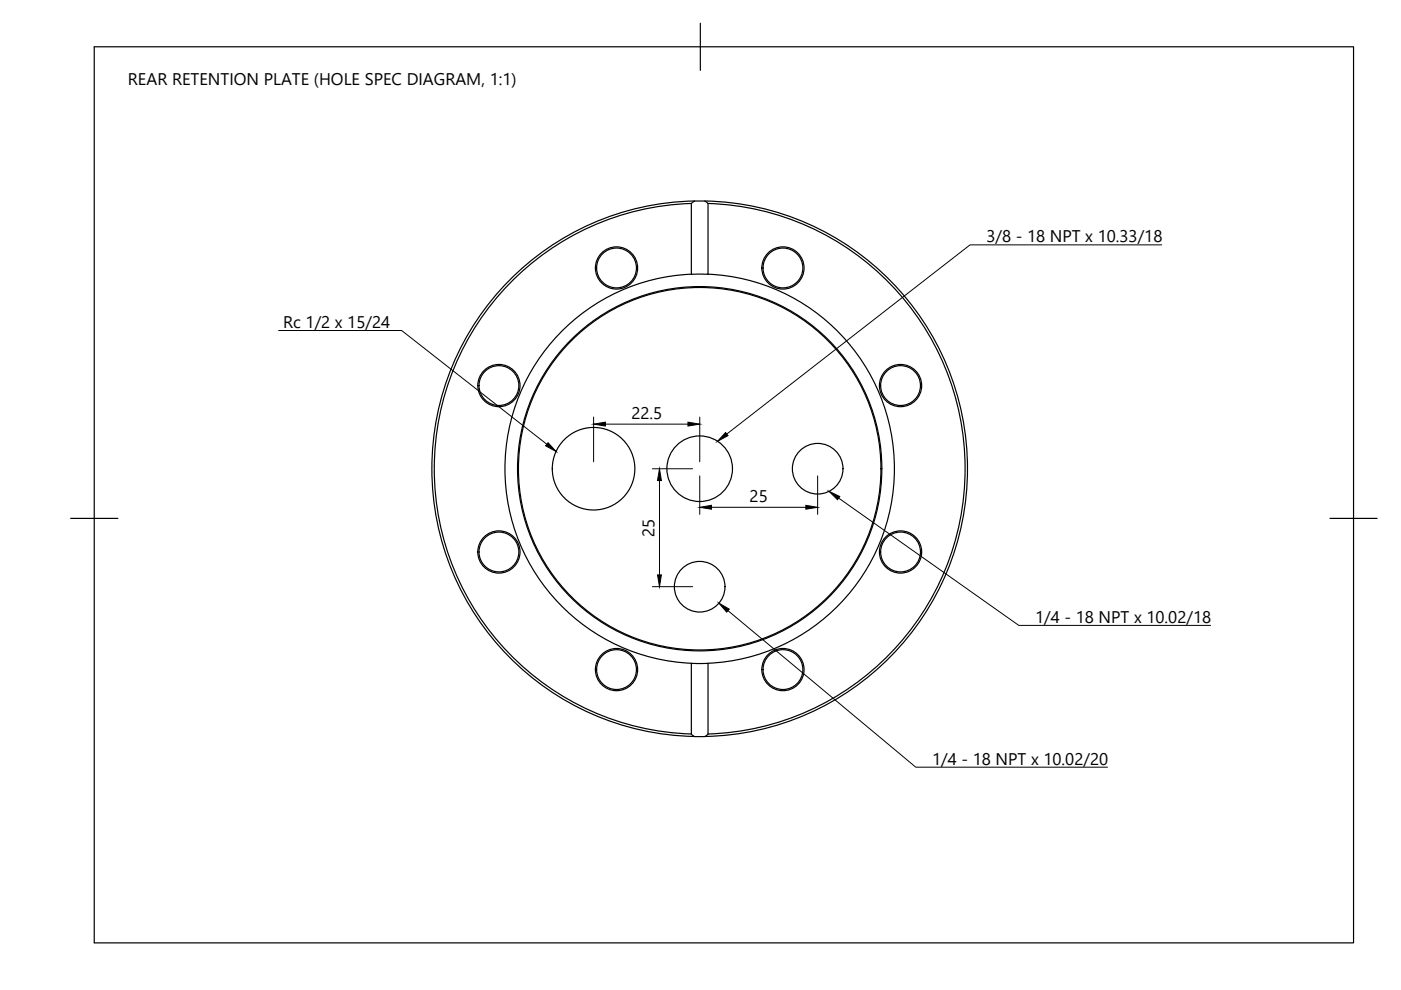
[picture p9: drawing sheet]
<svg xmlns="http://www.w3.org/2000/svg" width="297mm" height="210mm" viewBox="0 0 297 210" stroke-linecap="round" stroke-linejoin="round" font-family="sans-serif">
<!-- layer: Visible -->
<g fill="none" stroke="#000" stroke-width=".25">
<path d="M146.6 43.1a56.3 56.3 0 0 0-54.5 56.3 56.3 56.3 0 0 0 54.5 56.2M146.6 58.1a41.3 41.3 0 0 0-39.5 41.3 41.3 41.3 0 0 0 39.5 41.2M146.6 43.2l.8-.6h2.1l.6 .6v15h-3.5zM147.2 42.6a56.8 56.8 0 0 0-55.6 56.8 56.8 56.8 0 0 0 55.6 56.7M149.5 42.6a56.8 56.8 0 0 1 55.6 56.8 56.8 56.8 0 0 1-55.6 56.7M150.1 58.1a41.3 41.3 0 0 1 39.5 41.3 41.3 41.3 0 0 1-39.5 41.2M150.1 43.1a56.3 56.3 0 0 1 54.5 56.3 56.3 56.3 0 0 1-54.5 56.2M146.6 140.6h3.5M146.6 140.6v15.1l.6 .5M147.2 156.2h2.3M150.1 140.6v15.1l-.6 .5"/>
<circle cx="130.7" cy="56.8" r="4.2"/>
<circle cx="130.7" cy="56.8" r="4.5"/>
<circle cx="166" cy="56.8" r="4.2"/>
<circle cx="166" cy="56.8" r="4.5"/>
<circle cx="105.8" cy="81.7" r="4.2"/>
<circle cx="105.8" cy="81.7" r="4.5"/>
<circle cx="125.8" cy="99.4" r="8.8"/>
<circle cx="148.3" cy="99.4" r="38.6"/>
<circle cx="148.3" cy="99.4" r="38.4"/>
<circle cx="148.3" cy="99.4" r="7"/>
<circle cx="173.4" cy="99.4" r="5.4"/>
<circle cx="190.9" cy="81.7" r="4.2"/>
<circle cx="190.9" cy="81.7" r="4.5"/>
<circle cx="105.8" cy="117" r="4.2"/>
<circle cx="105.8" cy="117" r="4.5"/>
<circle cx="190.9" cy="117" r="4.2"/>
<circle cx="190.9" cy="117" r="4.5"/>
<circle cx="148.3" cy="124.4" r="5.4"/>
<circle cx="130.7" cy="142" r="4.2"/>
<circle cx="130.7" cy="142" r="4.5"/>
<circle cx="166" cy="142" r="4.2"/>
<circle cx="166" cy="142" r="4.5"/>
</g>
<!-- layer: Border -->
<path d="M20 9.9h267v190h-267zM148.5 4.9v10M15 109.9h10M282 109.9h10" fill="none" stroke="#000" stroke-width=".25"/>
<!-- layer: Annotations -->
<path d="M116.2 93.9l1.7 1.8-2.2-1.2zM153.8 91.7l.5 .7-2.2 1.2zM175.8 104.2l2.3 1.1-.5 .7zM152.4 127.9l2.2 1.3-.5 .6z" fill="#000" stroke="#000" stroke-width=".21"/>
<path d="M246.3 51.9h-40.6l-51.6 40.1M59.1 70.1h26.1l30.7 24.1M177.8 105.6l38.2 27h40.7M154.3 129.5l39.9 33.2h40.6" fill="none" stroke="#000" stroke-width=".21"/>
<!-- layer: Dimensions -->
<path d="M125.9 88.4v9.5M128.4 89.9h17.5M138.3 99.4h8.6M148.4 88.4v9.5M139.8 101.9v20M148.4 100.9v8.2M150.9 107.6h20M173.4 100.9v8.2M138.3 124.4h8.6" fill="none" stroke="#000" stroke-width=".21"/>
<path d="M125.9 89.9l2.5-.4v.8zM145.9 89.5l2.5 .4-2.5 .4zM139.8 99.4l.4 2.5h-.8zM148.4 107.6l2.5-.5v.9zM170.9 107.1l2.5 .5-2.5 .4zM139.4 121.9h.8l-.4 2.5z" fill="#000" stroke="#000" stroke-width=".21"/>
<g font-size="3.6">
<text x="27.1" y="18">REAR RETENTION PLATE (HOLE SPEC DIAGRAM, 1:1)</text>
<text x="209.1" y="51.4">3/8 - 18 NPT x 10.33/18</text>
<text x="60" y="69.6">Rc 1/2 x 15/24</text>
<text x="133.9" y="88.9">22.5</text>
<text x="158.9" y="106.5">25</text>
<text x="138.8" y="113.8" transform="rotate(-90 138.8 113.8)">25</text>
<text x="219.5" y="132.1">1/4 - 18 NPT x 10.02/18</text>
<text x="197.6" y="162.2">1/4 - 18 NPT x 10.02/20</text>
</g>
</svg>
